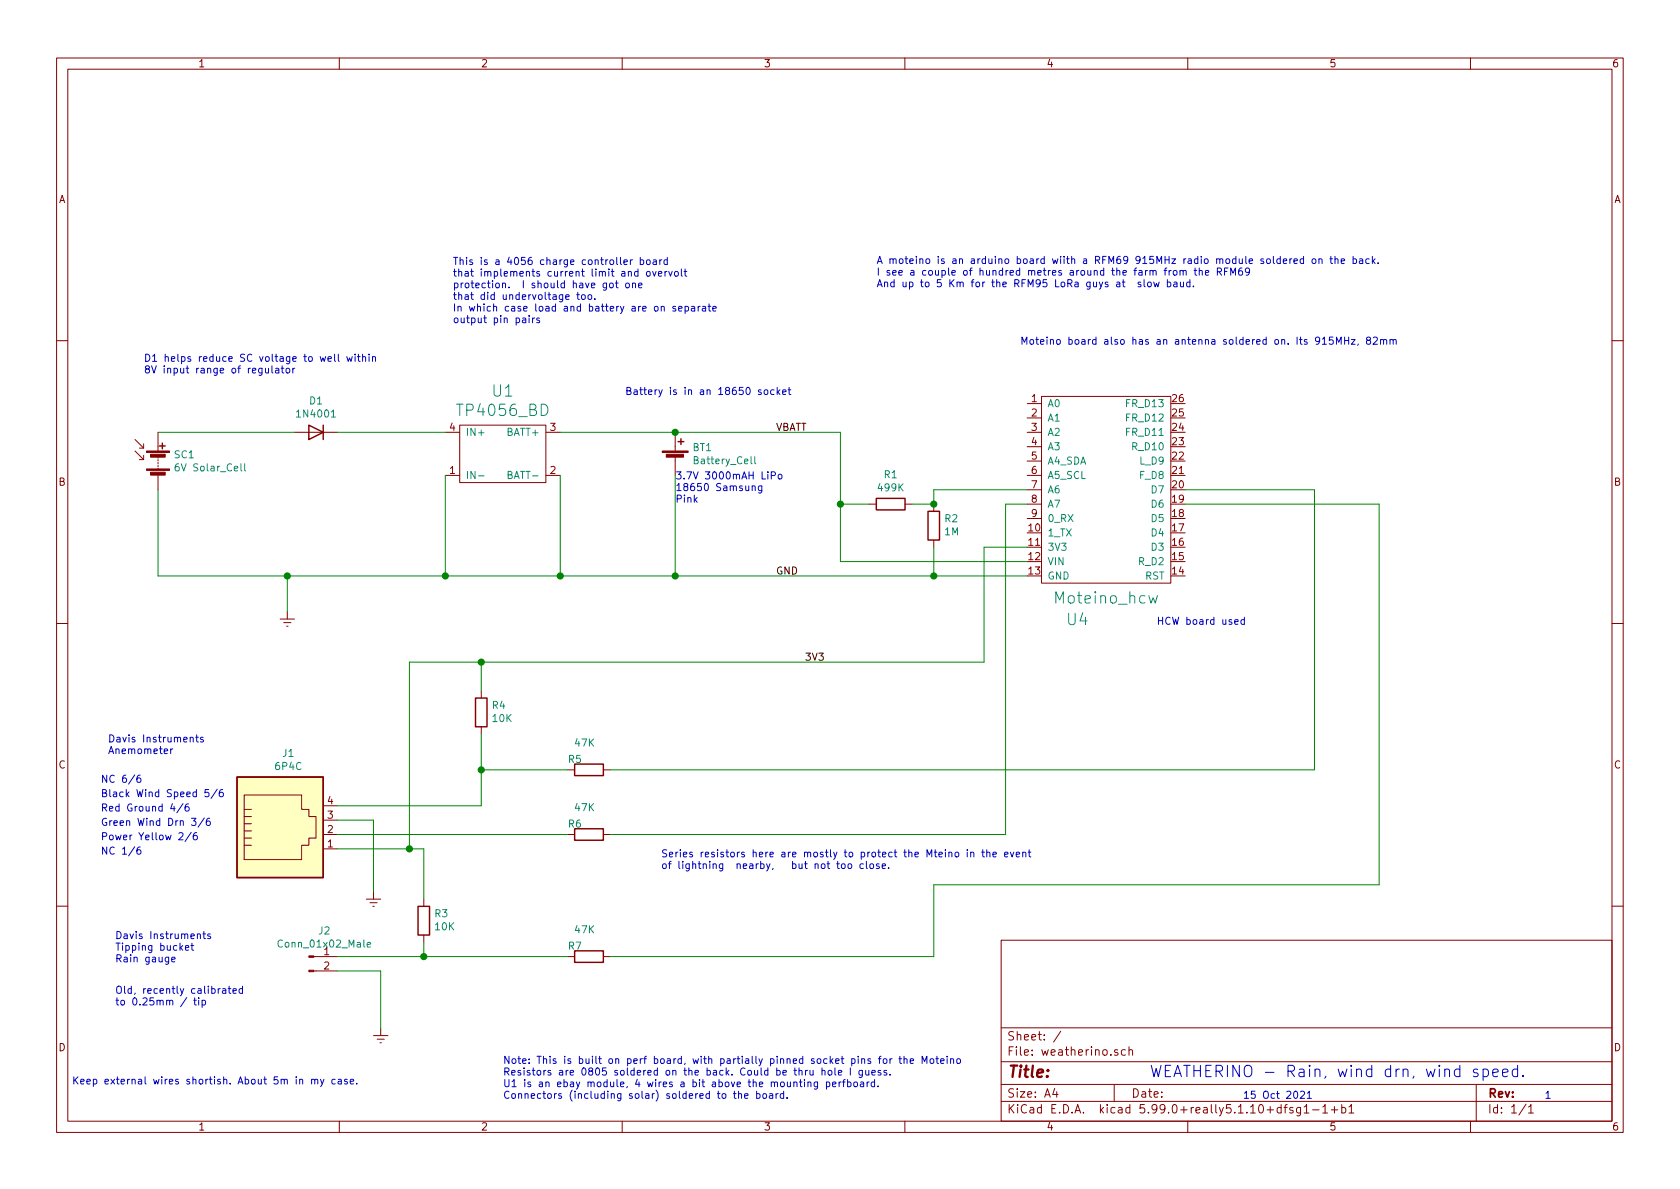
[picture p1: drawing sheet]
EESchema Schematic File Version 4
EELAYER 30 0
EELAYER END
$Descr A4 11693 8268
encoding utf-8
Sheet 1 1
Title ""
Date ""
Rev ""
Comp ""
Comment1 ""
Comment2 ""
Comment3 ""
Comment4 ""
$EndDescr
$Comp
L swinggate_sch:TP4056_BD U1
U 1 1
P 3400 3150
F 0 "U1" H 3500 3591 79  0000 C CNN
F 1 "TP4056_BD" H 3500 3456 79  0000 C CNN
F 2 "" H 3400 3150 79  0001 C CNN
F 3 "" H 3400 3150 79  0001 C CNN
	1    3400 3150
	1    0    0    -1  
$EndComp
$Comp
L swinggate_sch:Moteino_hcw U4
U 1 1
P 7700 3400
F 0 "U4" H 7500 2500 79  0000 C CNN
F 1 "Moteino_hcw" H 7700 2650 79  0000 C CNN
F 2 "" H 7600 4200 79  0001 C CNN
F 3 "" H 7600 4200 79  0001 C CNN
	1    7700 3400
	1    0    0    -1  
$EndComp
$Comp
L Diode:1N4001 D1
U 1 1
P 2200 3000
F 0 "D1" H 2200 2784 50  0000 C CNN
F 1 "1N4001" H 2200 2875 50  0000 C CNN
F 2 "Diode_THT:D_DO-41_SOD81_P10.16mm_Horizontal" H 2200 2825 50  0001 C CNN
F 3 "http://www.vishay.com/docs/88503/1n4001.pdf" H 2200 3000 50  0001 C CNN
	1    2200 3000
	-1   0    0    1   
$EndComp
$Comp
L Device:Solar_Cells SC1
U 1 1
P 1100 3200
F 0 "SC1" H 1208 3246 50  0000 L CNN
F 1 "6V Solar_Cell" H 1208 3155 50  0000 L CNN
F 2 "" V 1100 3260 50  0001 C CNN
F 3 "~" V 1100 3260 50  0001 C CNN
	1    1100 3200
	1    0    0    -1  
$EndComp
$Comp
L Device:Battery_Cell BT1
U 1 1
P 4700 3200
F 0 "BT1" H 4818 3296 50  0000 L CNN
F 1 "Battery_Cell" H 4818 3205 50  0000 L CNN
F 2 "" V 4700 3260 50  0001 C CNN
F 3 "~" V 4700 3260 50  0001 C CNN
	1    4700 3200
	1    0    0    -1  
$EndComp
Wire Wire Line
	2350 3000 3100 3000
Wire Wire Line
	1100 3000 2050 3000
Wire Wire Line
	4700 3000 3900 3000
Wire Wire Line
	4700 3300 4700 4000
Connection ~ 4700 4000
Wire Wire Line
	4700 4000 3900 4000
Wire Wire Line
	3900 3300 3900 4000
Wire Wire Line
	3900 4000 3100 4000
Wire Wire Line
	3100 3300 3100 4000
Connection ~ 3900 4000
Wire Wire Line
	3100 4000 2000 4000
Wire Wire Line
	1100 4000 1100 3400
Connection ~ 3100 4000
Wire Wire Line
	7150 3900 5850 3900
Connection ~ 4700 3000
Text Notes 4700 3500 0    50   ~ 0
3.7V 3000mAH LiPo \n18650 Samsung\nPink
$Comp
L Device:R R6
U 1 1
P 4100 5800
F 0 "R6" V 4170 5846 50  0000 L CNN
F 1 "47K" V 4284 5755 50  0000 L CNN
F 2 "" V 4030 5800 50  0001 C CNN
F 3 "~" H 4100 5800 50  0001 C CNN
	1    4100 5800
	0    -1   -1   0   
$EndComp
$Comp
L Device:R R1
U 1 1
P 6200 3500
F 0 "R1" V 5993 3500 50  0000 C CNN
F 1 "499K" V 6084 3500 50  0000 C CNN
F 2 "" V 6130 3500 50  0001 C CNN
F 3 "~" H 6200 3500 50  0001 C CNN
	1    6200 3500
	0    1    1    0   
$EndComp
$Comp
L Device:R R2
U 1 1
P 6500 3650
F 0 "R2" H 6430 3604 50  0000 R CNN
F 1 "1M" H 6430 3695 50  0000 R CNN
F 2 "" V 6430 3650 50  0001 C CNN
F 3 "~" H 6500 3650 50  0001 C CNN
	1    6500 3650
	-1   0    0    1   
$EndComp
Wire Wire Line
	6350 3500 6500 3500
Wire Wire Line
	5850 3000 5850 3500
Wire Wire Line
	6050 3500 5850 3500
Connection ~ 5850 3500
Wire Wire Line
	5850 3500 5850 3900
Wire Wire Line
	7150 3800 6850 3800
Text Label 5600 4600 0    50   ~ 0
3V3
Text Label 5400 3000 0    50   ~ 0
VBATT
Text Label 5400 4000 0    50   ~ 0
GND
Text Notes 8000 7500 0    79   ~ 0
WEATHERINO - Rain, wind drn, wind speed.
Text Notes 8650 7650 0    50   ~ 0
15 Oct 2021
Text Notes 10750 7650 0    50   ~ 0
1
Text Notes 8050 4350 0    50   ~ 0
HCW board used
Wire Wire Line
	4700 3000 5850 3000
Text Notes 1000 2600 0    50   ~ 0
D1 helps reduce SC voltage to well within \n8V input range of regulator
Wire Wire Line
	4700 4000 6500 4000
Wire Wire Line
	6500 3800 6500 4000
Connection ~ 6500 4000
Wire Wire Line
	6500 4000 7150 4000
$Comp
L Connector:Conn_01x02_Male J2
U 1 1
P 2150 6650
F 0 "J2" H 2258 6831 50  0000 C CNN
F 1 "Conn_01x02_Male" H 2258 6740 50  0000 C CNN
F 2 "" H 2150 6650 50  0001 C CNN
F 3 "~" H 2150 6650 50  0001 C CNN
	1    2150 6650
	1    0    0    -1  
$EndComp
$Comp
L Connector:6P4C J1
U 1 1
P 1950 5800
F 0 "J1" H 2007 6367 50  0000 C CNN
F 1 "6P4C" H 2007 6276 50  0000 C CNN
F 2 "" V 1950 5825 50  0001 C CNN
F 3 "~" V 1950 5825 50  0001 C CNN
	1    1950 5800
	1    0    0    -1  
$EndComp
Text Notes 750  5250 0    50   ~ 0
Davis Instruments\nAnemometer
Text Notes 800  6700 0    50   ~ 0
Davis Instruments \nTipping bucket\nRain gauge
Text Notes 800  7000 0    50   ~ 0
Old, recently calibrated\nto 0.25mm / tip
Wire Wire Line
	2350 5900 2850 5900
Wire Wire Line
	2850 5900 2850 4600
Wire Wire Line
	2850 4600 3350 4600
Text Notes 700  5850 0    50   ~ 0
Power Yellow 2/6
Text Notes 700  5750 0    50   ~ 0
Green Wind Drn 3/6
Text Notes 700  5650 0    50   ~ 0
Red Ground 4/6
Text Notes 700  5550 0    50   ~ 0
Black Wind Speed 5/6
Text Notes 700  5450 0    50   ~ 0
NC 6/6
Text Notes 700  5950 0    50   ~ 0
NC 1/6
$Comp
L Device:R R5
U 1 1
P 4100 5350
F 0 "R5" V 4170 5396 50  0000 L CNN
F 1 "47K" V 4284 5305 50  0000 L CNN
F 2 "" V 4030 5350 50  0001 C CNN
F 3 "~" H 4100 5350 50  0001 C CNN
	1    4100 5350
	0    -1   -1   0   
$EndComp
$Comp
L Device:R R4
U 1 1
P 3350 4950
F 0 "R4" H 3280 4904 50  0000 R CNN
F 1 "10K" H 3280 4995 50  0000 R CNN
F 2 "" V 3280 4950 50  0001 C CNN
F 3 "~" H 3350 4950 50  0001 C CNN
	1    3350 4950
	-1   0    0    1   
$EndComp
$Comp
L Device:R R3
U 1 1
P 2950 6400
F 0 "R3" H 2880 6354 50  0000 R CNN
F 1 "10K" H 2880 6445 50  0000 R CNN
F 2 "" V 2880 6400 50  0001 C CNN
F 3 "~" H 2950 6400 50  0001 C CNN
	1    2950 6400
	-1   0    0    1   
$EndComp
Wire Wire Line
	2950 6550 2950 6650
$Comp
L Device:R R7
U 1 1
P 4100 6650
F 0 "R7" V 4170 6696 50  0000 L CNN
F 1 "47K" V 4284 6605 50  0000 L CNN
F 2 "" V 4030 6650 50  0001 C CNN
F 3 "~" H 4100 6650 50  0001 C CNN
	1    4100 6650
	0    -1   -1   0   
$EndComp
Wire Wire Line
	2950 6250 2950 5900
Wire Wire Line
	2950 5900 2850 5900
Connection ~ 2850 5900
Wire Wire Line
	3350 4800 3350 4600
Connection ~ 3350 4600
Wire Wire Line
	3350 5350 3950 5350
Wire Wire Line
	3350 5100 3350 5350
Wire Wire Line
	2350 5600 3350 5600
Wire Wire Line
	3350 5600 3350 5350
Connection ~ 3350 5350
Wire Wire Line
	2350 5800 3950 5800
Wire Wire Line
	2350 6650 2950 6650
Wire Wire Line
	2950 6650 3950 6650
Connection ~ 2950 6650
Wire Wire Line
	6850 3800 6850 4600
Wire Wire Line
	3350 4600 6850 4600
Wire Wire Line
	2350 6750 2650 6750
Wire Wire Line
	2650 6750 2650 7150
Wire Wire Line
	2350 5700 2600 5700
Wire Wire Line
	2600 5700 2600 6200
Wire Wire Line
	2000 4000 2000 4250
Connection ~ 2000 4000
Wire Wire Line
	2000 4000 1100 4000
$Comp
L power:Earth #PWR0101
U 1 1
P 2000 4250
F 0 "#PWR0101" H 2000 4000 50  0001 C CNN
F 1 "Earth" H 2000 4100 50  0001 C CNN
F 2 "" H 2000 4250 50  0001 C CNN
F 3 "~" H 2000 4250 50  0001 C CNN
	1    2000 4250
	1    0    0    -1  
$EndComp
$Comp
L power:Earth #PWR0102
U 1 1
P 2600 6200
F 0 "#PWR0102" H 2600 5950 50  0001 C CNN
F 1 "Earth" H 2600 6050 50  0001 C CNN
F 2 "" H 2600 6200 50  0001 C CNN
F 3 "~" H 2600 6200 50  0001 C CNN
	1    2600 6200
	1    0    0    -1  
$EndComp
$Comp
L power:Earth #PWR0103
U 1 1
P 2650 7150
F 0 "#PWR0103" H 2650 6900 50  0001 C CNN
F 1 "Earth" H 2650 7000 50  0001 C CNN
F 2 "" H 2650 7150 50  0001 C CNN
F 3 "~" H 2650 7150 50  0001 C CNN
	1    2650 7150
	1    0    0    -1  
$EndComp
Wire Wire Line
	4250 5350 9150 5350
Wire Wire Line
	7150 3400 6500 3400
Wire Wire Line
	6500 3400 6500 3500
Connection ~ 6500 3500
Wire Wire Line
	7000 3500 7150 3500
Wire Wire Line
	4250 5800 7000 5800
Wire Wire Line
	6500 6650 6500 6150
Wire Wire Line
	6500 6150 9600 6150
Wire Wire Line
	9600 6150 9600 3500
Wire Wire Line
	4250 6650 6500 6650
Wire Wire Line
	8250 3500 9600 3500
Wire Wire Line
	8250 3400 9150 3400
Wire Wire Line
	9150 3400 9150 5350
Wire Wire Line
	7000 3500 7000 5800
Text Notes 3150 2250 0    50   ~ 0
This is a 4056 charge controller board\nthat implements current limit and overvolt \nprotection.  I should have got one \nthat did undervoltage too. \nIn which case load and battery are on separate \noutput pin pairs
Text Notes 4350 2750 0    50   ~ 0
Battery is in an 18650 socket
Text Notes 7100 2400 0    50   ~ 0
Moteino board also has an antenna soldered on. Its 915MHz, 82mm
Text Notes 3500 7650 0    50   ~ 0
Note: This is built on perf board, with partially pinned socket pins for the Moteino\nResistors are 0805 soldered on the back. Could be thru hole I guess.\nU1 is an ebay module, 4 wires a bit above the mounting perfboard.\nConnectors (including solar) soldered to the board.  
Text Notes 4600 6050 0    50   ~ 0
Series resistors here are mostly to protect the Mteino in the event \nof lightning  nearby,   but not too close.
Text Notes 500  7550 0    50   ~ 0
Keep external wires shortish. About 5m in my case.
Text Notes 6100 2000 0    50   ~ 0
A moteino is an arduino board wiith a RFM69 915MHz radio module soldered on the back.  \nI see a couple of hundred metres around the farm from the RFM69\nAnd up to 5 Km for the RFM95 LoRa guys at  slow baud. 
$EndSCHEMATC
